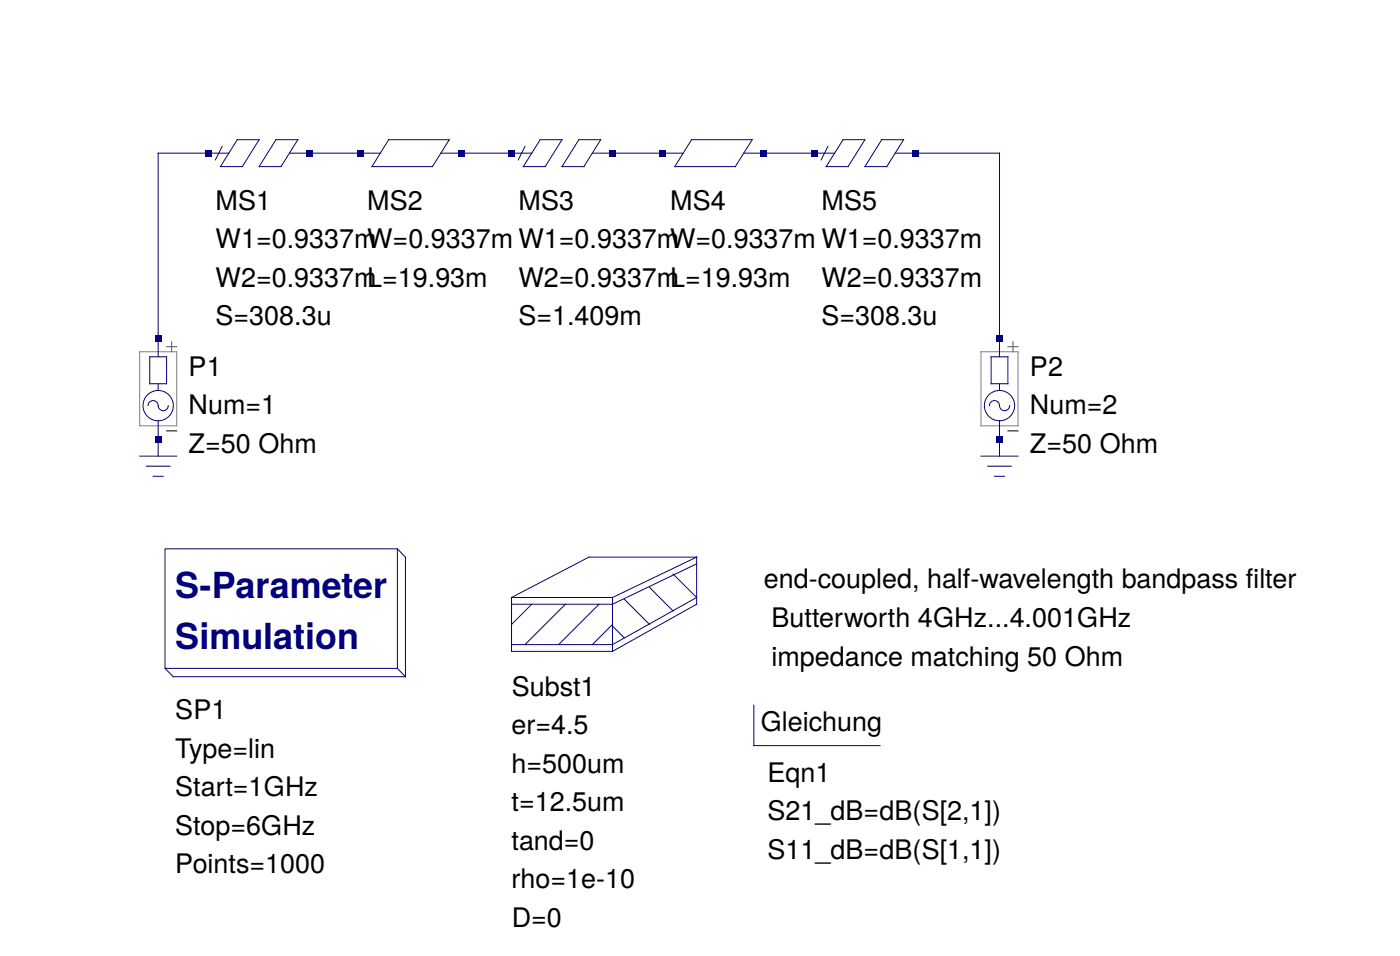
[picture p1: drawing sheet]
<svg xmlns="http://www.w3.org/2000/svg" width="110mm" height="75mm" viewBox="0 0 110 75" stroke-linecap="round" stroke-linejoin="round" font-family="sans-serif">
<path d="M11 27.6h2.9v5.9h-2.9zM77.1 27.6h2.9v5.9h-2.9z" fill="none" stroke="#808080" stroke-width=".08"/>
<g fill="none" stroke="#000080" stroke-width=".08">
<path d="M17.5 11.5l-.6 1.1M18 12h-5.6v16M18.7 11h1.7l-1.4 2.1h-1.7zM21.7 11h1.7l-1.3 2.1h-1.7zM22.8 12h7.1M30.6 11h4.7l-1.3 2.1h-4.8zM34.7 12h7.1M41.3 11.5l-.6 1.1M42.5 11h1.7l-1.3 2.1h-1.8zM45.5 11h1.7l-1.3 2.1h-1.7zM46.6 12h7.1M54.4 11h4.7l-1.3 2.1h-4.8z"/>
<path d="M58.5 12h7.1M65.1 11.5l-.5 1.1M66.3 11h1.7l-1.3 2.1h-1.7zM69.3 11h1.7l-1.3 2.1h-1.7zM70.4 12h8.2v16M11 35.9h2.9M11.5 36.6h1.9M11.6 31.9a.4 .4 0 0 1 .4-.4 .4 .4 0 0 1 .4 .4 .4 .4 0 0 0 .4 .4 .4 .4 0 0 0 .4-.4M11.8 28h1.3v2.2h-1.3zM12 37.4h.8M12.4 30.2v.5M12.4 33.1v2.8"/>
<path d="M77.1 35.9h2.9M77.7 36.6h1.8M77.8 31.9a.4 .4 0 0 1 .4-.4 .4 .4 0 0 1 .4 .4 .4 .4 0 0 0 .4 .4 .4 .4 0 0 0 .4-.4M77.9 28h1.3v2.2h-1.3zM78.2 37.4h.8M78.6 30.2v.5M78.6 33.1v2.8M13 43.1h18.2v9.4h-18.2zM13 52.5l.6 .7h18.3M31.2 52.5l.7 .7M31.2 43.1l.7 .7v9.4M40.2 47h8"/>
<path d="M40.2 47v4.2h8M41.8 47.5l-1.6 1.6M44.4 47.5l-3.1 3.2M47.1 47.5l-3.2 3.2M48.2 47v4.2M48.2 49.1l-1.6 1.6M48.2 49.2l.9 .9M49.1 47.1l2 2M51.1 46.2l1.8 1.8M52.9 45.1l1.9 1.9-6.6 3.7h-8M54.8 44.3l-6.6 3.2h-8M54.8 43.8h-8.5l-6.1 3.2"/>
<path d="M54.8 43.8l-6.6 3.2M54.8 43.8v3.7l-6.6 3.7M59.3 55.4v3.2h9.9"/>
<circle cx="12.4" cy="31.9" r="1.19"/>
<circle cx="78.6" cy="31.9" r="1.19"/>
</g>
<path d="M13.1 27.3h.8M13.5 26.9v.7M79.2 27.3h.8M79.6 26.9v.7" fill="none" stroke="#f00" stroke-width=".08"/>
<path d="M13.1 33.9h.8M79.2 33.9h.8" fill="none" stroke="#000" stroke-width=".08"/>
<g fill="#000080">
<path d="M12.2 26.3h.5v.6h-.5z"/>
<path d="M12.2 34.3h.5v.5h-.5z"/>
<path d="M16.1 11.8h.6v.5h-.6z"/>
<path d="M24.1 11.8h.5v.5h-.5z"/>
<path d="M28 11.8h.6v.5h-.6z"/>
<path d="M36 11.8h.5v.5h-.5z"/>
<path d="M40 11.8h.5v.5h-.5z"/>
<path d="M47.9 11.8h.5v.5h-.5z"/>
<path d="M51.9 11.8h.5v.5h-.5z"/>
<path d="M59.8 11.8h.5v.5h-.5z"/>
<path d="M63.8 11.8h.5v.5h-.5z"/>
<path d="M71.7 11.8h.5v.5h-.5z"/>
<path d="M78.3 26.3h.5v.6h-.5z"/>
<path d="M78.3 34.3h.5v.5h-.5z"/>
</g>
<g font-size="2.8" fill="#000080">
<text x="13.8" y="47">S-Parameter</text>
<text x="13.8" y="51">Simulation</text>
</g>
<g font-size="2.1">
<text x="16.9" y="16.5">MS1</text>
<text x="28.9" y="16.5">MS2</text>
<text x="40.8" y="16.5">MS3</text>
<text x="52.7" y="16.5">MS4</text>
<text x="64.6" y="16.5">MS5</text>
<text x="16.9" y="19.5">W1=0.9337mW=0.9337m W1=0.9337mW=0.9337m W1=0.9337m</text>
<text x="16.9" y="22.5">W2=0.9337mL=19.93m</text>
<text x="40.8" y="22.5">W2=0.9337mL=19.93m</text>
<text x="64.6" y="22.5">W2=0.9337m</text>
<text x="14.8" y="29.5">P1</text>
<text x="16.9" y="25.5">S=308.3u</text>
<text x="40.8" y="25.5">S=1.409m</text>
<text x="64.6" y="25.5">S=308.3u</text>
<text x="81" y="29.5">P2</text>
<text x="14.8" y="32.6">Num=1</text>
<text x="14.8" y="35.6">Z=50 Ohm</text>
<text x="81" y="32.6">Num=2</text>
<text x="81" y="35.6">Z=50 Ohm</text>
<text x="60.1" y="46.2">end-coupled, half-wavelength bandpass flter</text>
<text x="98" y="46.2">i</text>
<text x="60.6" y="52.3">impedance matching 50 Ohm</text>
<text x="60.7" y="49.3">Butterworth 4GHz...4.001GHz</text>
<text x="13.8" y="56.5">SP1</text>
<text x="13.8" y="59.6">Type=lin</text>
<text x="40.2" y="57.7">er=4.5</text>
<text x="40.2" y="54.7">Subst1</text>
<text x="59.8" y="57.5">Gleichung</text>
<text x="13.8" y="62.6">Start=1GHz</text>
<text x="13.8" y="65.6">Stop=6GHz</text>
<text x="40.2" y="60.7">h=500um</text>
<text x="40.2" y="63.8">t=12.5um</text>
<text x="60.3" y="61.4">Eqn1</text>
<text x="60.3" y="64.5">S21_dB=dB(S[2,1])</text>
<text x="13.8" y="68.6">Points=1000</text>
<text x="40.2" y="66.8">tand=0</text>
<text x="40.2" y="69.8">rho=1e-10</text>
<text x="60.3" y="67.5">S11_dB=dB(S[1,1])</text>
<text x="40.2" y="72.9">D=0</text>
</g>
</svg>
